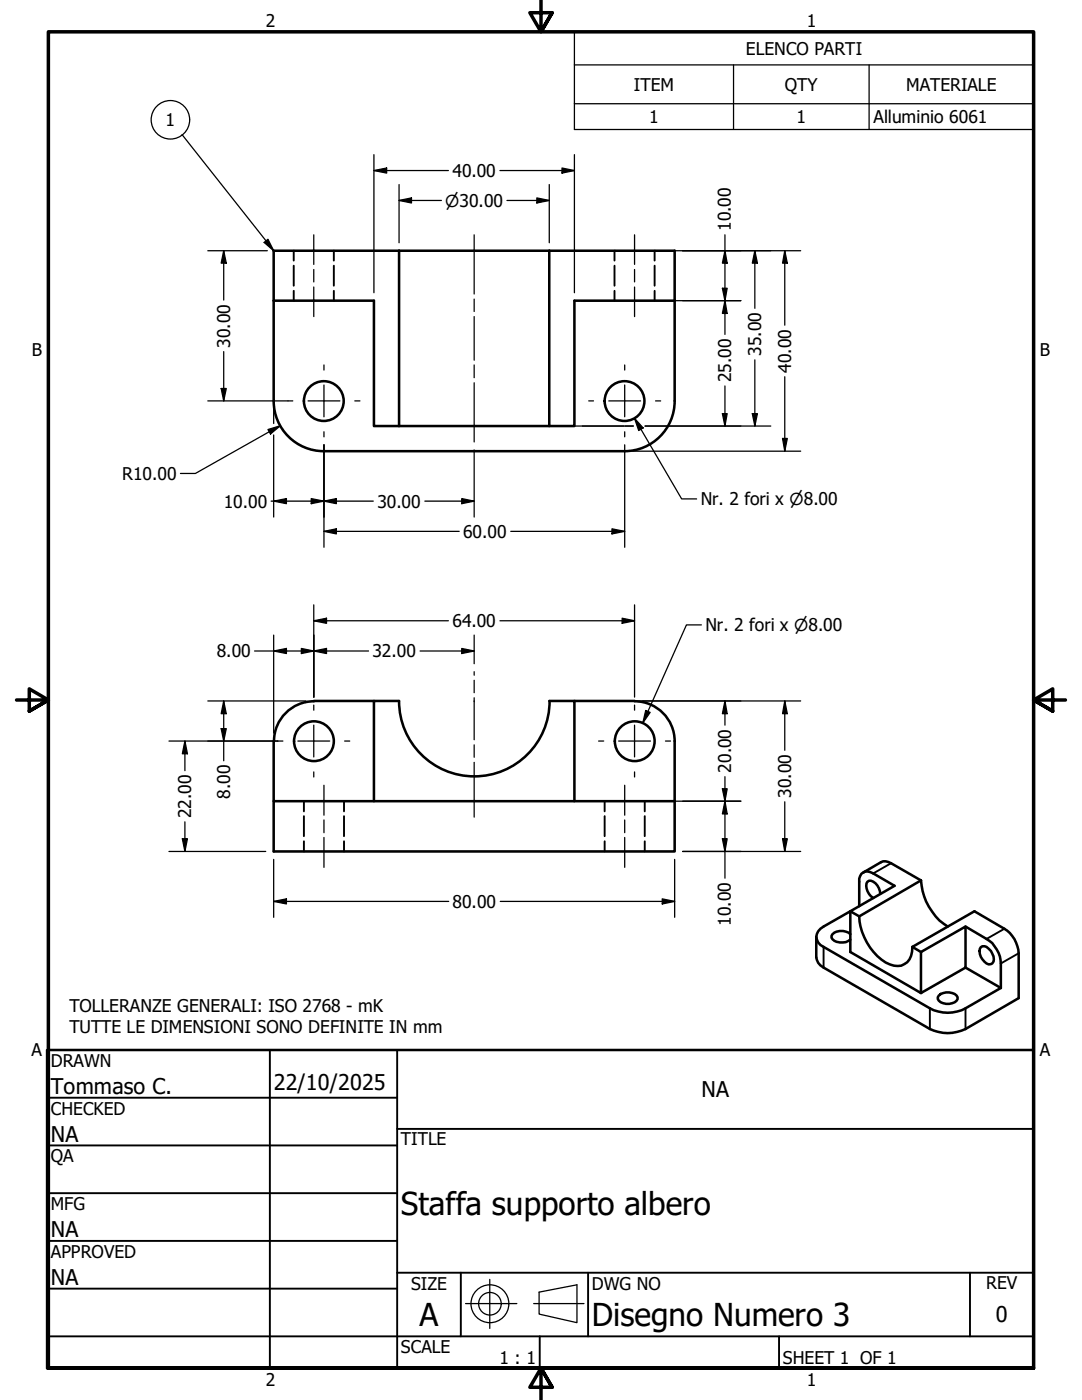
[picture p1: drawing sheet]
<svg xmlns="http://www.w3.org/2000/svg" width="216mm" height="279mm" viewBox="0 0 216 279" stroke-linecap="round" stroke-linejoin="round" font-family="sans-serif">
<!-- layer: Nascosta (ANSI) -->
<g fill="none" stroke="#000" stroke-width=".38">
<path d="M58.6 50v2M58.6 53v4M58.6 58v2M66.6 50v2M66.6 53v4M66.6 58v2M122.6 50v2M122.6 53v4M122.6 58v2M130.6 50v2M130.6 53v4M130.6 58v2"/>
<path d="M60.6 159.9v2M68.6 159.9v2M120.6 159.9v2M128.7 159.9v2M60.6 162.9v4M60.6 167.9v2M68.6 162.9v4M68.6 167.9v2M120.6 162.9v4M120.6 167.9v2M128.7 162.9v4M128.7 167.9v2"/>
</g>
<!-- layer: Visibile (ANSI) -->
<g fill="none" stroke="#000" stroke-width=".51">
<path d="M79.6 50v35M109.6 50v35h-30M109.6 50h25v30M109.6 50h-55v30M54.6 60h20v25h5M134.6 60h-20v25h-5M54.6 80a10 10 0 0 0 10 10M64.6 90h60.1M134.6 80a10 10 0 0 1-10 10M62.6 139.9h12M62.6 140a8 8 0 0 0-7.9 7.9M79.6 139.9a15 15 0 0 0 15 15 15 15 0 0 0 15.1-15"/>
<path d="M79.6 139.9h-5v20M109.6 139.9h5v20M114.6 139.9h12M126.7 140a8 8 0 0 1 7.9 7.9v12M54.6 159.9h80v10h-80zM54.6 147.9v12M172.3 174.1l3.5-2a2 2 0 0 1 2 .2l6 3.4M175.6 178.4a2.61 2.61 0 0 0-2.2-2.6 1.14 1.14 0 0 0-.5 1.5 2.94 2.94 0 0 0 1.3 1.9M183.8 175.7a11.8 11.8 0 0 0 5.3 9.2M183.8 175.7l-12.4 7.2M162.9 186.9v4.2a2.57 2.57 0 0 0 1.4 2l21.2 12.3a8.1 8.1 0 0 0 7.2 0l10.6-6.2v-9a6.1 6.1 0 0 0-2.9-4.8l-6-3.5-12.3 7.1M169.7 186.4a2.58 2.58 0 0 0-3.8 .4 1.15 1.15 0 0 0 1 1.2 3 3 0 0 0 2.8-.5"/>
<path d="M171.4 180.8v-4.8a1.71 1.71 0 0 1 .9-1.9 1.71 1.71 0 0 1 1.9 .2l4.3 2.5-8.8 5.1 1.7 1M171.4 182.9a11.4 11.4 0 0 0 6.1 9.6 3 3 0 0 0 4.5-2.6l.1-.9M182.1 189l1.7 1M187.3 198.7a2.58 2.58 0 0 1 3.8 .3 1.14 1.14 0 0 1-1.1 1.2 2.45 2.45 0 0 1-2.9-.8v-.4zM192.7 184.9l4.1 2.5a6.1 6.1 0 0 1 2.9 4.9v4.9M192.7 193.1l7 4.1M195.7 189a1.13 1.13 0 0 1 1.6 .4 2.23 2.23 0 0 1 .7 2.9 1.07 1.07 0 0 1-1.5-.3 2.39 2.39 0 0 1-.8-3zM199.7 197.2l-7 4a7.6 7.6 0 0 1-7.2 0l-21.2-12.2a2.14 2.14 0 0 1-1.4-2.1 2.14 2.14 0 0 1 1.4-2l5.4-3v8.1l14.1 8.2v-8.2l8.9-5.1v8.2l-8.9 5.1"/>
<circle cx="64.6" cy="80" r="4"/>
<circle cx="124.6" cy="80" r="4"/>
<circle cx="62.6" cy="147.9" r="4"/>
<circle cx="126.7" cy="147.9" r="4"/>
</g>
<!-- layer: Visibile sottile (ANSI) -->
<path d="M177.8 172.3l-3.6 2M164.3 189v4.1M200.4 185.4l-3.6 2M203.3 190.2l-3.6 2.1M185.5 201.2v4.2M192.7 201.2v4.2" fill="none" stroke="#000" stroke-width=".38"/>
<!-- layer: Simbolo (ANSI) -->
<g fill="none" stroke="#000" stroke-width=".25">
<path d="M114.6 13v-6.6h91.6v6.6M114.6 13h91.6v7.7M114.6 13v12.8h91.6v-5.1M146.4 13v12.8M173.4 13v12.8M36.3 26.9l18.3 23.1M114.6 20.7h91.6M52.7 48.4l.8-.6 1.1 2.2z"/>
<circle cx="34" cy="23.9" r="3.8"/>
</g>
<!-- layer: Bordo (ANSI) -->
<path d="M107.9 0v6.4l-2.2-3.9h4.5l-2.3 3.9 2.3-3.9M3.3 139.7h6.4l-3.9-2.2v4.4l3.9-2.2-3.9 2.2M212.6 139.7h-6.4l3.9-2.2v4.4l-3.9-2.2 3.9 2.2M9.7 273v-266.6h196.5v266.6h-196.5h196.5M110.2 276.9l-2.3-3.9 2.3 3.9h-4.5l2.2-3.9v6.4" fill="none" stroke="#000" stroke-width=".7"/>
<!-- layer: Titolo (ANSI) -->
<g fill="none" stroke="#000" stroke-width=".38">
<path d="M9.4 219.1h69.8M53.8 209.5v63.5M79.2 209.5v63.5M9.4 228.6h69.8M9.4 238.1h69.8M79.2 225.3h127M9.4 247.6h69.8M9.4 257.2h69.8M79.2 254h127M91.9 254v12.7M117.3 254v12.7M193.5 254v12.7"/>
<path d="M9.4 266.7h196.8M107.7 266.7v6.3M155.4 266.7v6.3"/>
</g>
<path d="M9.4 209.5h196.8v63.5h-196.8z" fill="none" stroke="#000" stroke-width=".51"/>
<g fill="none" stroke="#000" stroke-width=".25">
<path d="M62.6 46.9v5.9M62.6 53.8v2.5M62.6 57.3v5.9M94.6 46.9v11.8M94.6 59.7v2.5M126.6 46.9v5.9M126.6 53.8v2.5M126.6 57.3v5.9M94.6 63.2v8.7M94.6 72.8v2.6M94.6 76.4v11.8M94.6 134v.7"/>
<path d="M94.6 135.8v2.4M94.6 139.3v8.3M64.6 156.7v6M94.6 148.7v2.4M94.6 152.1v11M124.7 156.7v6M64.6 163.6v2.6M64.6 167.1v6M124.7 163.6v2.6M124.7 167.1v6"/>
</g>
<!-- layer: Centro (ANSI) -->
<g fill="none" stroke="#000" stroke-width=".25">
<path d="M64.6 72.8v1.1M64.6 76.8v6.4M124.7 72.8v1.1M124.7 76.8v6.4M57.5 80h.9M61.5 80h6.3M64.6 86.2v1M70.8 80h1M117.5 80h.9M121.5 80h6.3M124.7 86.2v1M130.8 80h1"/>
<path d="M55.4 147.9h1.1M59.4 147.9h6.4M62.6 140.7v1M62.6 144.7v6.4M62.6 154.1v1M68.8 147.9h1M119.4 147.9h1.1M123.4 147.9h6.4M126.6 140.7v1M126.6 144.7v6.4M126.6 154.1v1M132.8 147.9h1"/>
</g>
<!-- layer: Quota (ANSI) -->
<g fill="none" stroke="#000" stroke-width=".25">
<path d="M74.6 34l2.6-.5v1zM74.6 34h14.9M74.6 30.9v27.5M79.6 36.8v11.7M99.8 34h14.8M107.1 39.5l2.5 .5-2.5 .5zM109.6 36.8v11.7M112.1 33.5l2.5 .5-2.5 .5zM114.6 30.9v27.5M41.5 50h11.8M44.6 50l.5 2.5h-1zM44.6 50v9.9"/>
<path d="M54.5 50h8M62.7 50h2.3M79.6 40l2.5-.5v1zM79.6 40h8.5M101.2 40h8.4M111.3 50h15.2M126.7 50h33.1M144.1 57.5h1l-.4 2.5zM144.7 50l.4 2.5h-1zM144.7 46.9v19.8M150.6 50l.5 2.5h-1zM150.6 50v11.5"/>
<path d="M156.6 50l.5 2.5h-1zM156.6 50v14.9M44.1 77.5h1l-.5 2.5zM44.6 70.2v9.8M116.2 60h10.3M126.7 60h21.1M144.7 60l.4 2.5h-1zM144.7 77v8M150.6 71.8v13.2M156.6 75.2v14.8M41.5 80h16M53.5 85.7l2.4-.7-1.9 1.6z"/>
<path d="M54.6 81.6v2.9M54.6 86.8v16.4M55.9 85l-16.9 9.5h-3M62.1 99.5l2.5 .5-2.5 .5zM64.6 88.8v20.4M92.1 99.5l2.5 .5-2.5 .5zM94.6 89.8v13.4M111.3 85h13.2M124.7 88.8v20.4M124.7 85h1.7M126.2 90h33.6M126.6 83.5l1.7 1.9-.9 .5z"/>
<path d="M126.6 83.5l9.4 16.1h3M128.7 85h25.1M144.1 82.5h1l-.4 2.5zM150.1 82.5h1l-.5 2.5zM156.1 87.5h1l-.5 2.5zM54.1 100h20.4M54.6 100l2.5-.5v1zM64.6 106l2.5-.5v1.1zM64.6 100l2.5-.5v1zM64.6 106h27M84.8 100h9.8M101.9 106h22.8"/>
<path d="M122.1 105.5l2.6 .5-2.6 .6zM41.5 139.9h19.5M44.6 139.9l.5 2.5h-1zM44.6 139.9v11.9M50.8 129.9h22.7M54.6 129.9l2.5-.5v1zM54.6 126.7v19.6M60.1 129.4l2.5 .5-2.5 .5zM62.6 123.9l2.6-.5v1zM62.6 129.9l2.6-.5v1zM62.6 123.9h26.9M62.6 120.7v18.4"/>
<path d="M83.8 129.9h10.8M92.1 129.4l2.5 .5-2.5 .5zM94.6 126.7v5.8M99.8 123.9h26.8M116.2 139.9h43.6M124.1 123.4l2.5 .5-2.5 .5zM126.6 120.7v18.4M140 124.7h-3l-8.7 19.6M144.7 139.9l.4 2.5h-1zM144.7 139.9v4.8M156.6 139.9l.5 2.5h-1zM156.6 139.9v9.8"/>
<path d="M33.7 147.9h21.7M36.9 147.9l.5 2.5h-1zM36.9 147.9v5.9M44.1 145.4h1l-.5 2.5zM116.2 159.9h8.3M124.7 159.9h23.1M128.8 141.8l.9 .4-1.4 2.1zM144.1 157.4h1l-.4 2.5zM144.7 159.9l.4 2.5h-1zM144.7 155v20.3M33.7 169.9h19.3M36.4 167.4h1l-.5 2.5z"/>
<path d="M36.9 164v5.9M54.6 179.9l2.5-.5v1zM54.6 179.9h34.9M54.6 171.5v11.6M99.8 179.9h34.8M132.1 179.4l2.5 .5-2.5 .5zM134.6 171.5v11.6M136.2 169.9h23.6M144.1 167.4h1l-.4 2.5zM156.1 167.4h1l-.5 2.5zM156.6 160v9.9"/>
</g>
<g fill="#000">
<path d="M74.6 34l2.6-.5v1zM79.6 40l2.5-.5v1zM112.1 33.5l2.5 .5-2.5 .5zM44.6 50l.5 2.5h-1zM107.1 39.5l2.5 .5-2.5 .5zM144.1 57.5h1l-.4 2.5zM144.7 50l.4 2.5h-1zM150.6 50l.5 2.5h-1zM156.6 50l.5 2.5h-1zM44.1 77.5h1l-.5 2.5zM144.7 60l.4 2.5h-1zM53.5 85.7l2.4-.7-1.9 1.6z"/>
<path d="M54.6 100l2.5-.5v1zM64.6 100l2.5-.5v1zM126.6 83.5l1.7 1.9-.9 .5zM144.1 82.5h1l-.4 2.5zM150.1 82.5h1l-.5 2.5zM156.1 87.5h1l-.5 2.5zM62.1 99.5l2.5 .5-2.5 .5zM64.6 106l2.5-.5v1.1zM92.1 99.5l2.5 .5-2.5 .5zM122.1 105.5l2.6 .5-2.6 .6zM54.6 129.9l2.5-.5v1zM60.1 129.4l2.5 .5-2.5 .5z"/>
<path d="M62.6 123.9l2.6-.5v1zM62.6 129.9l2.6-.5v1zM92.1 129.4l2.5 .5-2.5 .5zM124.1 123.4l2.5 .5-2.5 .5zM36.9 147.9l.5 2.5h-1zM44.1 145.4h1l-.5 2.5zM44.6 139.9l.5 2.5h-1zM128.8 141.8l.9 .4-1.4 2.1zM144.1 157.4h1l-.4 2.5zM144.7 139.9l.4 2.5h-1zM156.6 139.9l.5 2.5h-1zM36.4 167.4h1l-.5 2.5z"/>
<path d="M54.6 179.9l2.5-.5v1zM144.1 167.4h1l-.4 2.5zM144.7 159.9l.4 2.5h-1zM156.1 167.4h1l-.5 2.5zM132.1 179.4l2.5 .5-2.5 .5z"/>
</g>
<!-- layer: Simbolo (ANSI) -->
<path d="M52.7 48.4l.8-.6 1.1 2.2z" fill="#000"/>
<!-- layer: Geometria schizzo (ANSI) -->
<g fill="none" stroke="#000" stroke-width=".25">
<path d="M97.7 255.3v9.8M107.6 257.9l7.5-1.5v7.6l-7.5-1.7zM92.9 260.2h10.2M106.5 260.2h10"/>
<circle cx="97.8" cy="260.2" r="3.8"/>
<circle cx="97.8" cy="260.2" r="2.25"/>
</g>
<g font-size="6.3">
<text x="80" y="242.5">Staffa supporto albero</text>
<text x="83.7" y="264.5">A</text>
<text x="118.1" y="264.7">Disegno Numero 3</text>
</g>
<g font-size="4.3">
<text x="10.2" y="218.2">Tommaso C.</text>
<text x="54.6" y="217.6">22/10/2025</text>
<text x="140" y="219">NA</text>
<text x="10.2" y="227.8">NA</text>
<text x="10.2" y="246.9">NA</text>
<text x="10.2" y="256.4">NA</text>
<text x="198.7" y="263.8">0</text>
</g>
<g font-size="3.5">
<text x="53" y="5.3">2</text>
<text x="161" y="5.3">1</text>
<text x="148.8" y="10.9">ELENCO PARTI</text>
<text x="126.5" y="18.1">ITEM</text>
<text x="156.6" y="18.1">QTY</text>
<text x="180.8" y="18.1">MATERIALE</text>
<text x="33" y="25.1">1</text>
<text x="129.5" y="24.6">1</text>
<text x="158.9" y="24.6">1</text>
<text x="174.3" y="24.6">Alluminio 6061</text>
<text x="90.3" y="35.3">40.00</text>
<text x="145.9" y="46.1" transform="rotate(-90 145.9 46.1)">10.00</text>
<text x="6.3" y="71.1">B</text>
<text x="45.9" y="69.4" transform="rotate(-90 45.9 69.4)">30.00</text>
<text x="151.9" y="71" transform="rotate(-90 151.9 71)">35.00</text>
<text x="207.5" y="71.1">B</text>
<text x="145.9" y="76.3" transform="rotate(-90 145.9 76.3)">25.00</text>
<text x="157.9" y="74.4" transform="rotate(-90 157.9 74.4)">40.00</text>
<text x="24.4" y="95.8">R10.00</text>
<text x="44.6" y="101.3">10.00</text>
<text x="75.3" y="101.3">30.00</text>
<text x="139.8" y="100.8">Nr. 2 fori x ⌀8.00</text>
<text x="92.4" y="107.3">60.00</text>
<text x="90.3" y="125.2">64.00</text>
<text x="140.8" y="125.9">Nr. 2 fori x ⌀8.00</text>
<text x="43.2" y="131.2">8.00</text>
<text x="74.3" y="131.2">32.00</text>
<text x="145.9" y="154.2" transform="rotate(-90 145.9 154.2)">20.00</text>
<text x="45.9" y="159.4" transform="rotate(-90 45.9 159.4)">8.00</text>
<text x="157.9" y="159.2" transform="rotate(-90 157.9 159.2)">30.00</text>
<text x="38.2" y="163.3" transform="rotate(-90 38.2 163.3)">22.00</text>
<text x="90.3" y="181.2">80.00</text>
<text x="145.9" y="184.8" transform="rotate(-90 145.9 184.8)">10.00</text>
<text x="13.8" y="201.9">TOLLERANZE GENERALI: ISO 2768 - mK</text>
<text x="13.8" y="206.1">TUTTE LE DIMENSIONI SONO DEFINITE IN mm</text>
<text x="6.3" y="210.8">A</text>
<text x="10.2" y="212.9">DRAWN</text>
<text x="207.5" y="210.8">A</text>
<text x="10.2" y="222.4">CHECKED</text>
<text x="10.2" y="232">QA</text>
<text x="80" y="228.6">TITLE</text>
<text x="10.2" y="241.5">MFG</text>
<text x="10.2" y="251">APPROVED</text>
<text x="82" y="257.4">SIZE</text>
<text x="118.1" y="257.4">DWG NO</text>
<text x="196.8" y="257.3">REV</text>
<text x="80" y="270.1">SCALE</text>
<text x="99.7" y="272.3">1 : 1</text>
<text x="156.2" y="272.2">SHEET 1 OF 1</text>
<text x="53" y="276.6">2</text>
<text x="161" y="276.6">1</text>
</g>
<text font-size="3.3" x="88.8" y="41.3">⌀30.00</text>
</svg>
